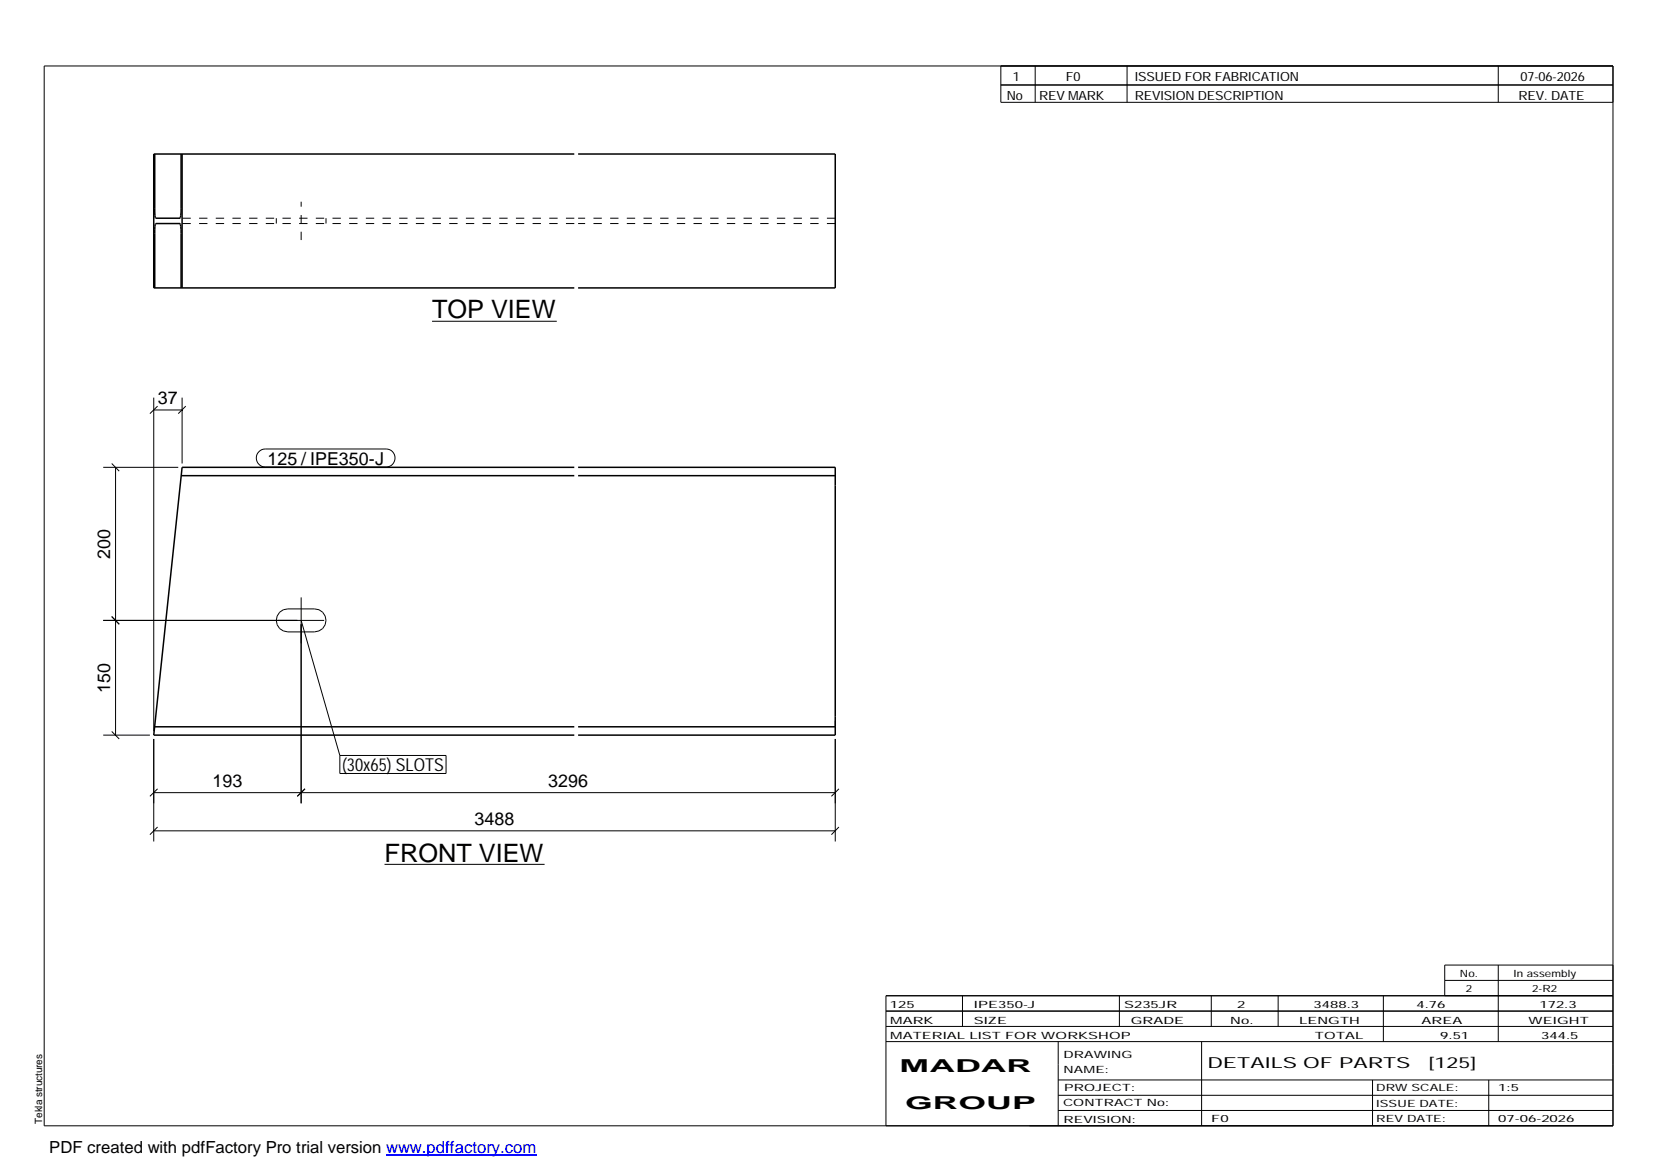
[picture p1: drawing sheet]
<svg xmlns="http://www.w3.org/2000/svg" width="420mm" height="297mm" viewBox="0 0 420 297" stroke-linecap="round" stroke-linejoin="round" font-family="sans-serif">
<g fill="none" stroke="#000" stroke-width=".25">
<path d="M11.2 16.7h398.3v269.1h-398.3zM254.1 16.7v9.3h155.4M262.8 16.7v9.3M286.1 16.7v9.3M380.4 16.7v9.3M254.1 21.6h155.4M109.7 81.6h31.7M26.2 118.6h19.1M28.4 117.7l1.9 1.9M29.3 118.6v68M39 101v84.7M39 104.1h7.2"/>
<path d="M40 103.1l-1.9 1.9M46.2 101v16.7M47.2 103.1l-1.9 1.9M65.7 114.7l.8-.5 .9-.2h30.6a2.29 2.29 0 0 1 2.3 2.3 2.29 2.29 0 0 1-2.3 2.3h-30.6a2.28 2.28 0 0 1-2.2-1.4 2.28 2.28 0 0 1 .5-2.5zM26.2 157.5h56.1M28.4 156.5l1.9 2M71 155.4l.9-.6 1.2-.2h6.7a2.92 2.92 0 0 1 3 2.9 2.92 2.92 0 0 1-3 2.9h-6.7a2.93 2.93 0 0 1-2.7-1.8 2.93 2.93 0 0 1 .6-3.2zM76.5 151.7v52.2M76.5 157.5l9.8 34.3M26.2 186.6h11.9M28.4 185.7l1.9 1.9M39 187.6v26"/>
<path d="M86.3 191.8h26.9v4.6h-26.9zM212 187.6v26M39 210.9h173M39 201.2h173M40 210l-1.9 1.9M40 200.3l-1.9 1.9M77.4 200.3l-1.9 1.9M97.6 219.4h40.7M213 210l-1.9 1.9M213 200.3l-1.9 1.9M224.9 256.7h184.6M244.3 252.8v7.8"/>
<path d="M284.2 252.8v7.8M307.5 252.8v7.8M324.5 252.8v7.8M351.2 252.8v11.6M366.8 248.9h42.7M380.4 245v19.4M409.5 245h-42.7v7.8M409.5 252.8h-184.6v33M224.9 264.4h184.6M224.9 260.6h184.6M268.6 264.4v21.4M268.6 274.2h140.9"/>
<path d="M268.6 278.1h140.9M305.1 264.4v21.4M348.4 274.2v11.6M378 274.2v11.6M268.6 281.9h140.9"/>
</g>
<path d="M39.3 39.1v14.7l.2 1.6h6.2l.1-.2 .2-1.4v-14.7M46.2 39.1v34M145.8 39.1h-106.8v34h106.8M146.8 39.1h65.2v34h-65.2M39.3 73.1v-14.8l.2-1.5h6.2l.1 .2 .2 1.3v14.8M145.8 118.6h-99.6l-7.2 68h106.8M146.8 118.6h65.2v68h-65.2M46 120.8h99.8M146.8 120.8h65.2M39.3 184.5h106.5M146.8 184.5h65.2" fill="none" stroke="#000" stroke-width=".38"/>
<path d="M70.1 55.4v1.4M82.8 55.4v1.4M145.8 55.4h-100.1M145.8 56.8h-100.1M212 55.4h-65.2M212 56.8h-65.2M76.5 60.9v-9.7M212 184.5v-.2M212 184.3v-1.3" fill="none" stroke="#000" stroke-width=".25" stroke-dasharray="2.1 2.1" stroke-linecap="butt"/>
<path d="M98 293.3h38.2" fill="none" stroke="#00f" stroke-width=".3"/>
<g font-size="6.4">
<text x="109.7" y="80.8">TOP VIEW</text>
<text x="97.6" y="218.7">FRONT VIEW</text>
</g>
<g font-size="4.5">
<text x="40.1" y="102.6">37</text>
<text x="67.9" y="118">125 / IPE350-J</text>
<text x="27.9" y="141.8" transform="rotate(-90 27.9 141.8)">200</text>
<text x="27.9" y="175.8" transform="rotate(-90 27.9 175.8)">150</text>
<text x="86.8" y="195.8">(30x65) SLOTS</text>
<text x="54" y="199.8">193</text>
<text x="139.2" y="199.8">3296</text>
<text x="120.5" y="209.5">3488</text>
<text x="228.4" y="272.3">MADAR</text>
<text x="229.8" y="281.6">GROUP</text>
</g>
<text font-size="4.2" x="12.5" y="292.7">PDF created with pdfFactory Pro trial version www.pdffactory.com</text>
<g font-size="3.9">
<text x="306.5" y="271.3">DETAILS OF PARTS</text>
<text x="362.7" y="271.3">[125]</text>
</g>
<g font-size="3.2">
<text x="257.1" y="20.5">1</text>
<text x="270.6" y="20.5">F0</text>
<text x="288.1" y="20.5">ISSUED FOR FABRICATION</text>
<text x="386" y="20.5">07-06-2026</text>
<text x="255.6" y="25.5">No</text>
<text x="263.8" y="25.5">REV MARK</text>
<text x="288.1" y="25.5">REVISION DESCRIPTION</text>
<text x="385.5" y="25.5">REV. DATE</text>
</g>
<g font-size="2.5">
<text x="370.6" y="247.9">No.</text>
<text x="372.1" y="251.8">2</text>
<text x="384.3" y="247.9">In assembly</text>
<text x="389" y="251.8">2-R2</text>
<text x="225.9" y="255.9">125</text>
<text x="247.3" y="255.9">IPE350-J</text>
<text x="285.4" y="255.9">S235JR</text>
<text x="314.1" y="255.9">2</text>
<text x="333.5" y="255.9">3488.3</text>
<text x="359.6" y="255.9">4.76</text>
<text x="390.8" y="255.9">172.3</text>
<text x="226" y="263.7">MATERIAL LIST FOR WORKSHOP</text>
<text x="226" y="259.9">MARK</text>
<text x="247.2" y="259.9">SIZE</text>
<text x="287.1" y="259.9">GRADE</text>
<text x="312.3" y="259.9">No.</text>
<text x="329.8" y="259.9">LENGTH</text>
<text x="333.8" y="263.7">TOTAL</text>
<text x="360.9" y="259.9">AREA</text>
<text x="365.6" y="263.7">9.51</text>
<text x="388.1" y="259.9">WEIGHT</text>
<text x="391.3" y="263.7">344.5</text>
<text x="270" y="268.5">DRAWING</text>
<text x="270" y="272.5">NAME:</text>
<text x="269.9" y="280.9">CONTRACT No:</text>
<text x="270.2" y="277">PROJECT:</text>
<text x="349.4" y="277.1">DRW SCALE:</text>
<text x="349.4" y="281">ISSUE DATE:</text>
<text x="380.4" y="277.1">1:5</text>
<text x="10.7" y="285.4" transform="rotate(-90 10.7 285.4)">Tekla structures</text>
<text x="270" y="285">REVISION:</text>
<text x="307.5" y="284.8">F0</text>
<text x="349.4" y="284.8">REV DATE:</text>
<text x="380.4" y="284.8">07-06-2026</text>
</g>
</svg>
